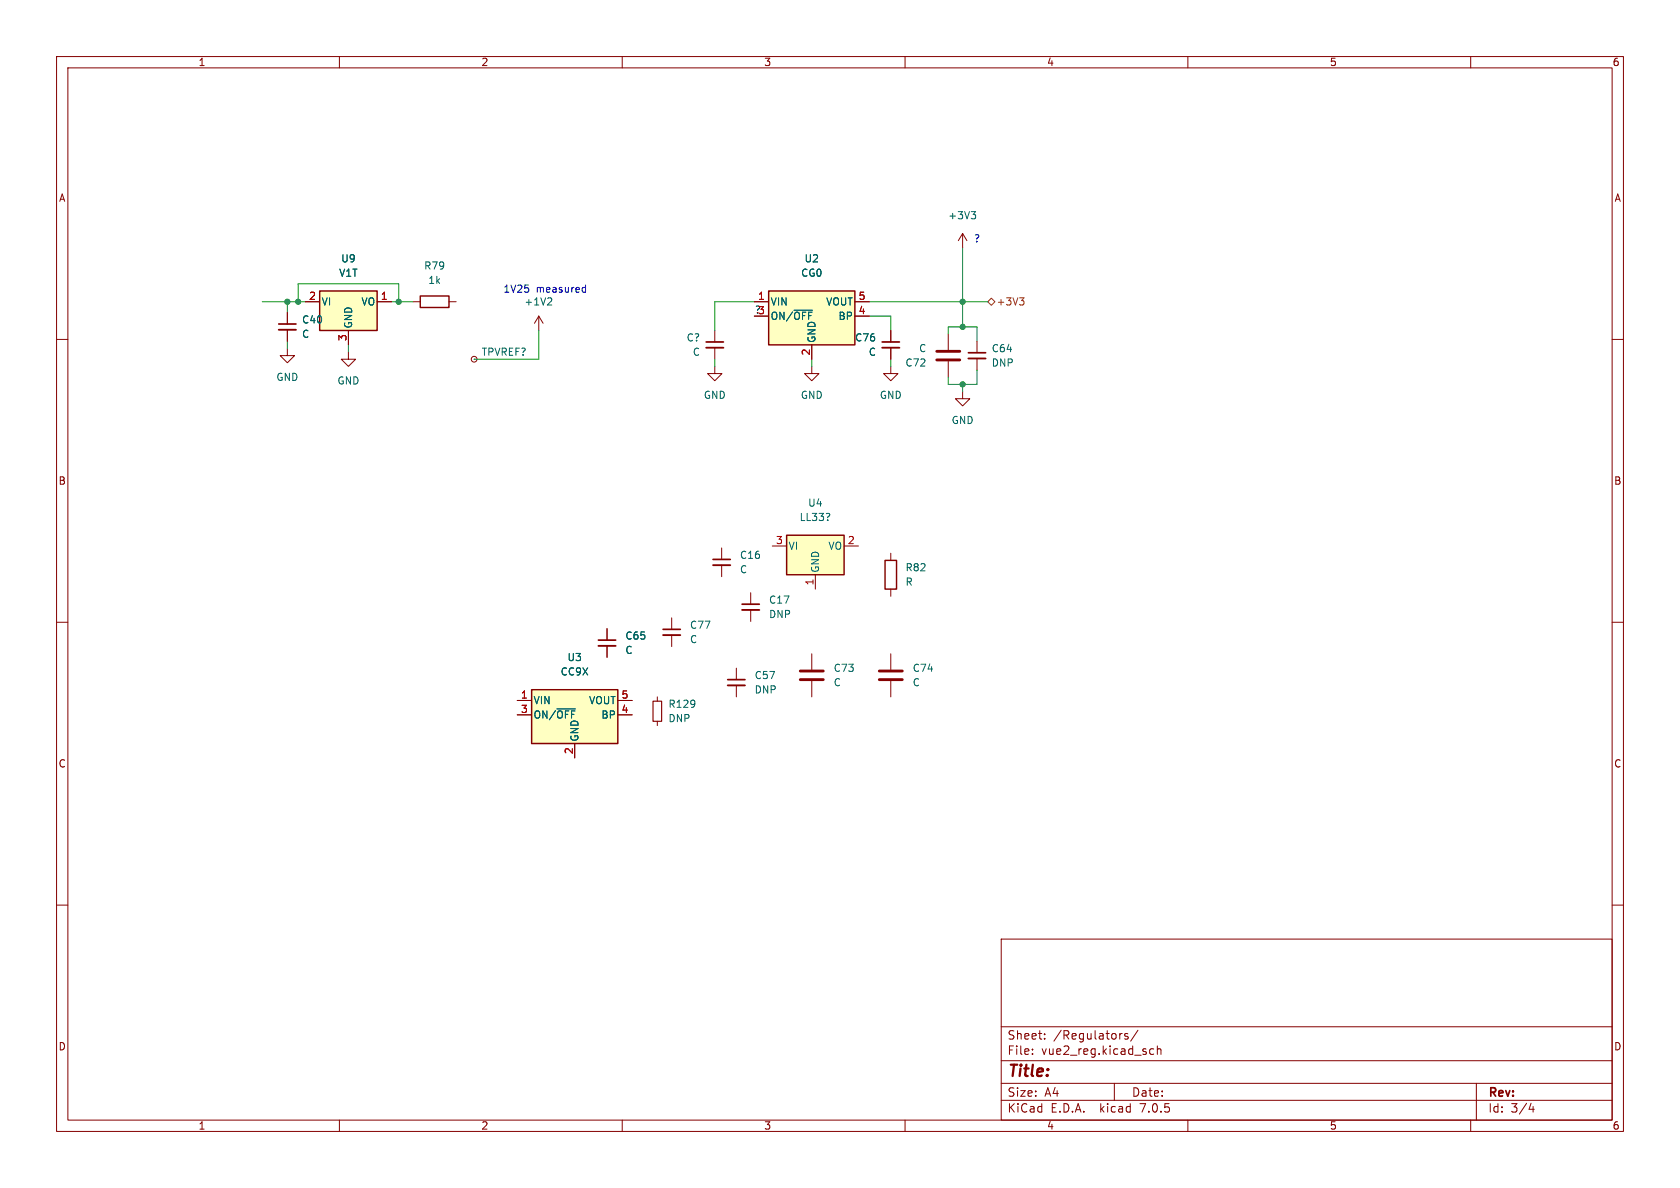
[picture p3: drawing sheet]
<svg xmlns="http://www.w3.org/2000/svg" width="297mm" height="210mm" viewBox="0 0 297 210" stroke-linecap="round" stroke-linejoin="round" font-family="sans-serif">
<g fill="none" stroke="#840000" stroke-width=".18">
<path d="M10 10h277v190h-277zM12 12h273v186h-273zM60 10v2M110 10v2M160 10v2M210 10v2M260 10v2M10 60h2M50.8 55.2v2.1M50.8 58.3v2M54 53.3h2.5M61.6 58.4v2.6"/>
<path d="M66.7 53.3h2.5M73 53.3h1.3M79.4 53.3h1.2M95.2 55.9l-.7 1.3M95.2 55.9v2.5M95.2 55.9l.8 1.3M126.4 58.4v2.1M133.3 53.3h2.6M133.3 55.9h2.6M151.1 53.3h2.6M151.1 55.9h2.6M157.5 58.4v2.1"/>
<path d="M167.6 59.1v2.7M170.2 41.3l-.8 1.2M170.2 41.3v2.5M170.2 41.3l.7 1.2M285 60h2M50.8 61.6v1.3h1.3l-1.3 1.2-1.3-1.2h1.3M61.6 62.2v1.3h1.3l-1.3 1.3-1.3-1.3h1.3M83.8 63.5h.1M126.4 64.8v1.2h-1.3l1.3 1.3 1.2-1.3h-1.2M126.4 61.5v2M143.5 64.8v1.2h1.3l-1.3 1.3-1.3-1.3h1.3M143.5 61v2.5"/>
<path d="M157.5 64.8v1.2h1.2l-1.2 1.3-1.3-1.3h1.3M157.5 61.5v2M167.6 63.9v2.8M170.2 69.2v1.3h1.2l-1.2 1.3-1.3-1.3h1.3M172.7 60.3v2.1M172.7 63.4v2M127.6 96.9v2M127.6 99.9v2M136.5 96.5h2.6M149.2 96.5h2.6M157.5 97.8v1.3M10 110h2"/>
<path d="M107.3 111.1v2.1M107.3 114.2v2M118.7 109.2v2.1M118.7 112.3v2M130.2 118.1v2M132.7 104.8v2M132.7 107.8v2.1M143.5 115.6v2.8M144.1 101.6v2.5M157.5 104.1v1.3M157.5 115.6v2.8M285 110h2"/>
<path d="M91.4 123.8h2.6M91.4 126.4h2.6M101.6 131.4v2.6M109.2 123.8h2.6M109.2 126.4h2.6M116.2 123.2v.8M116.2 127.5v.8M130.2 121.2v2M143.5 120.4v2.8M157.5 120.4v2.8M10 160h2M285 160h2"/>
<path d="M177 166h108v32h-108zM60 198v2M110 198v2M160 198v2M177 194.5h108M177 191.5h108M177 187.5h108M177 181.5h108M182.5 186.3v.1M182.5 185.5v.1M184.7 183.6v.1M184.7 182.8v.1"/>
<path d="M197 191.5v3M198.4 182.7l-.3 .1M199.4 182.8l-.4-.1-.2 .2 .1 .2 .5 .2v.3h-.6M201.2 182.1l-1.3 2M204 185.5l-.5-.1-.3 .3v.4l.2 .2h.6M204.6 185.5l.2-.1 .4 .1v.9M204.6 184.9v1.5M210 198v2M260 198v2M261 191.5v6.5M270.7 195l-.4 1.1h.9M271 195.6v1"/>
<circle cx="83.8" cy="63.5" r=".51"/>
</g>
<g fill="#ffffc2" stroke="#ffffc2" stroke-width=".18">
<path d="M139.1 94.6h10.1v7h-10.1z"/>
<path d="M94 121.9h15.2v9.5h-15.2z"/>
<path d="M135.9 51.4h15.2v9.6h-15.2z"/>
<path d="M56.5 51.4h10.2v7h-10.2z"/>
</g>
<path d="M56.5 51.4h10.2v7h-10.2zM74.3 52.3h5.1v2.1h-5.1zM135.9 51.4h15.2v9.6h-15.2zM139.1 94.6h10.1v7h-10.1zM156.5 99.1h2v5h-2zM94 121.9h15.2v9.5h-15.2z" fill="none" stroke="#840000" stroke-width=".25"/>
<path d="M49.3 58.3h3M124.8 61.5h3.1M156 61.5h3M171.2 63.4h3M126.1 99.9h3M105.8 114.2h3M117.2 112.3h3.1M131.2 107.8h3M128.7 121.2h3" fill="none" stroke="#840000" stroke-width=".33"/>
<path d="M49.3 57.3h3M124.8 60.5h3.1M156 60.5h3M171.2 62.4h3M126.1 98.9h3M105.8 113.2h3M117.2 111.3h3.1M131.2 106.8h3M128.7 120.1h3" fill="none" stroke="#840000" stroke-width=".3"/>
<path d="M171.7 37.4h.8l-.4 .5M172.2 37.9l.3 .2v.3l-.3 .3M97.3 52.6l.2 .3v.3l-.7 .7h.7M140.4 54.8h3.2M98.5 125.3h3.2" fill="none" stroke="#006464" stroke-width=".18"/>
<path d="M115.4 124h1.6v3.5h-1.6z" fill="none" stroke="#840000" stroke-width=".2"/>
<path d="M165.6 62.1h4.1M165.6 63.6h4.1M141.5 118.6h4M155.4 118.6h4.1M141.5 120.1h4M155.4 120.1h4.1" fill="none" stroke="#840000" stroke-width=".51"/>
<path d="M174.6 53.3l.7-.6 .6 .6-.6 .7zM180.2 52.6h.8l-.4 .5M180.8 53.1l.2 .3v.3l-.2 .2" fill="none" stroke="#725600" stroke-width=".18"/>
<path d="M103 51.6h.5M103 50.9h.5M103.5 50.4v1.3" fill="none" stroke="#0000c2" stroke-width=".18"/>
<g fill="none" stroke="#009600" stroke-width=".18">
<path d="M46.4 53.3h7.6M50.8 53.3v1.9M52.7 53.3v-3.1h17.8v3.1M69.2 53.3h3.8M95.2 58.4v5.1h-11.4M133.3 53.3h-6.9v5.1M153.7 53.3h20.9M153.7 55.9h3.8v2.5M167.6 59.1v-1.3h5.1v2.5M170.2 43.8v14M50.8 60.3v1.3M61.6 61v1.2"/>
<path d="M126.4 63.5v1.3M143.5 63.5v1.3M157.5 63.5v1.3M170.2 67.9v1.3M172.7 65.4v2.5h-5.1v-1.2"/>
</g>
<g fill="#009600" stroke="#009600" stroke-width=".18">
<circle cx="52.7" cy="53.3" r=".46"/>
<circle cx="50.8" cy="53.3" r=".46"/>
<circle cx="70.5" cy="53.3" r=".46"/>
<circle cx="170.2" cy="67.9" r=".46"/>
<circle cx="170.2" cy="53.3" r=".46"/>
<circle cx="170.2" cy="57.8" r=".46"/>
</g>
<text font-size="2.8" fill="#840000" x="178" y="190.8">Title:</text>
<g font-size="2.1" fill="#840000">
<text x="178" y="183.9">Sheet:</text>
<text x="186.2" y="183.9">/Regulators/</text>
<text x="178" y="186.6">File:</text>
<text x="184" y="186.6">vue2_reg.kicad_sch</text>
<text x="178" y="196.8">KiCad</text>
<text x="178" y="194">Size:</text>
<text x="184.6" y="194">A4</text>
<text x="185.7" y="196.8">E.D.A.</text>
<text x="194.4" y="196.8">kicad</text>
<text x="200" y="194">Date:</text>
<text x="201.5" y="196.8">7.0.5</text>
<text x="263" y="194.2">Rev:</text>
<text x="263" y="196.8">Id:</text>
<text x="267" y="196.8">3/4</text>
</g>
<g font-size="1.8" fill="#840000">
<text x="35" y="11.8">1</text>
<text x="85" y="11.8">2</text>
<text x="135" y="11.8">3</text>
<text x="185" y="11.8">4</text>
<text x="235" y="11.8">5</text>
<text x="285" y="11.8">6</text>
<text x="10.4" y="35.8">A</text>
<text x="285.4" y="35.8">A</text>
<text x="10.3" y="85.8">B</text>
<text x="285.3" y="85.8">B</text>
<text x="10.3" y="135.8">C</text>
<text x="285.3" y="135.8">C</text>
<text x="10.3" y="185.8">D</text>
<text x="285.3" y="185.8">D</text>
<text x="35" y="199.8">1</text>
<text x="85" y="199.8">2</text>
<text x="135" y="199.8">3</text>
<text x="185" y="199.8">4</text>
<text x="235" y="199.8">5</text>
<text x="285" y="199.8">6</text>
</g>
<g font-size="1.8" fill="#006464">
<text x="167.6" y="38.9">+3V3</text>
<text x="60.3" y="46.5">U9</text>
<text x="74.9" y="47.8">R79</text>
<text x="142.2" y="46.5">U2</text>
<text x="59.9" y="49.1">V1T</text>
<text x="75.7" y="50.4">1k</text>
<text x="141.6" y="49.1">CG0</text>
<text x="53.3" y="57.3">C40</text>
<text x="53.3" y="59.9">C</text>
<text x="56.8" y="54.2">VI</text>
<text x="62.4" y="58.2" transform="rotate(-90 62.4 58.2)">GND</text>
<text x="63.9" y="54.2">VO</text>
<text x="92.6" y="54.2">+1V2</text>
<text x="136.1" y="54.2">VIN</text>
<text x="136.1" y="56.7">ON/~{OFF}</text>
<text x="146" y="54.2">VOUT</text>
<text x="148.2" y="56.7">BP</text>
<text x="85.1" y="63.1">TPVREF?</text>
<text x="121.3" y="60.5">C?</text>
<text x="122.4" y="63.1">C</text>
<text x="144.3" y="60.7" transform="rotate(-90 144.3 60.7)">GND</text>
<text x="151.1" y="60.5">C76</text>
<text x="153.5" y="63.1">C</text>
<text x="160" y="65">C72</text>
<text x="162.4" y="62.4">C</text>
<text x="175.3" y="62.4">C64</text>
<text x="175.3" y="65">DNP</text>
<text x="48.8" y="67.5">GND</text>
<text x="59.6" y="68.1">GND</text>
<text x="124.4" y="70.7">GND</text>
<text x="141.5" y="70.7">GND</text>
<text x="155.5" y="70.7">GND</text>
<text x="168.2" y="75.1">GND</text>
<text x="142.8" y="89.7">U4</text>
<text x="141.3" y="92.3">LL33?</text>
<text x="130.8" y="99">C16</text>
<text x="130.8" y="101.5">C</text>
<text x="139.3" y="97.3">VI</text>
<text x="145" y="101.3" transform="rotate(-90 145 101.3)">GND</text>
<text x="146.4" y="97.3">VO</text>
<text x="160" y="101.2">R82</text>
<text x="135.9" y="106.9">C17</text>
<text x="160" y="103.7">R</text>
<text x="110.5" y="113.2">C65</text>
<text x="121.9" y="111.3">C77</text>
<text x="121.9" y="113.9">C</text>
<text x="135.9" y="109.4">DNP</text>
<text x="99.1" y="119.6">CC9X</text>
<text x="100.3" y="117">U3</text>
<text x="110.5" y="115.8">C</text>
<text x="147.3" y="118.9">C73</text>
<text x="161.3" y="118.9">C74</text>
<text x="94.2" y="124.7">VIN</text>
<text x="104.1" y="124.7">VOUT</text>
<text x="118.1" y="125.3">R129</text>
<text x="133.4" y="120.2">C57</text>
<text x="133.4" y="122.8">DNP</text>
<text x="147.3" y="121.5">C</text>
<text x="161.3" y="121.5">C</text>
<text x="94.2" y="127.2">ON/~{OFF}</text>
<text x="102.4" y="131.2" transform="rotate(-90 102.4 131.2)">GND</text>
<text x="106.3" y="127.2">BP</text>
<text x="118.1" y="127.8">DNP</text>
</g>
<g font-size="1.8" fill="#0000c2">
<text x="172.1" y="42.9">?</text>
<text x="88.9" y="51.8">1V25</text>
<text x="94.7" y="51.8">measured</text>
</g>
<g font-size="1.8" fill="#a90000">
<text x="54.6" y="53.1">2</text>
<text x="67.3" y="53.1">1</text>
<text x="134" y="53.1">1</text>
<text x="151.7" y="53.1">5</text>
<text x="134" y="55.6">3</text>
<text x="151.7" y="55.6">4</text>
<text x="61.3" y="60.4" transform="rotate(-90 61.3 60.4)">3</text>
<text x="143.3" y="62.9" transform="rotate(-90 143.3 62.9)">2</text>
<text x="137.1" y="96.3">3</text>
<text x="149.8" y="96.3">2</text>
<text x="143.9" y="103.5" transform="rotate(-90 143.9 103.5)">1</text>
<text x="92" y="123.6">1</text>
<text x="109.8" y="123.6">5</text>
<text x="92" y="126.1">3</text>
<text x="109.8" y="126.1">4</text>
<text x="101.3" y="133.4" transform="rotate(-90 101.3 133.4)">2</text>
</g>
<text font-size="1.8" fill="#725600" x="176.1" y="54.2">+3V3</text>
</svg>
